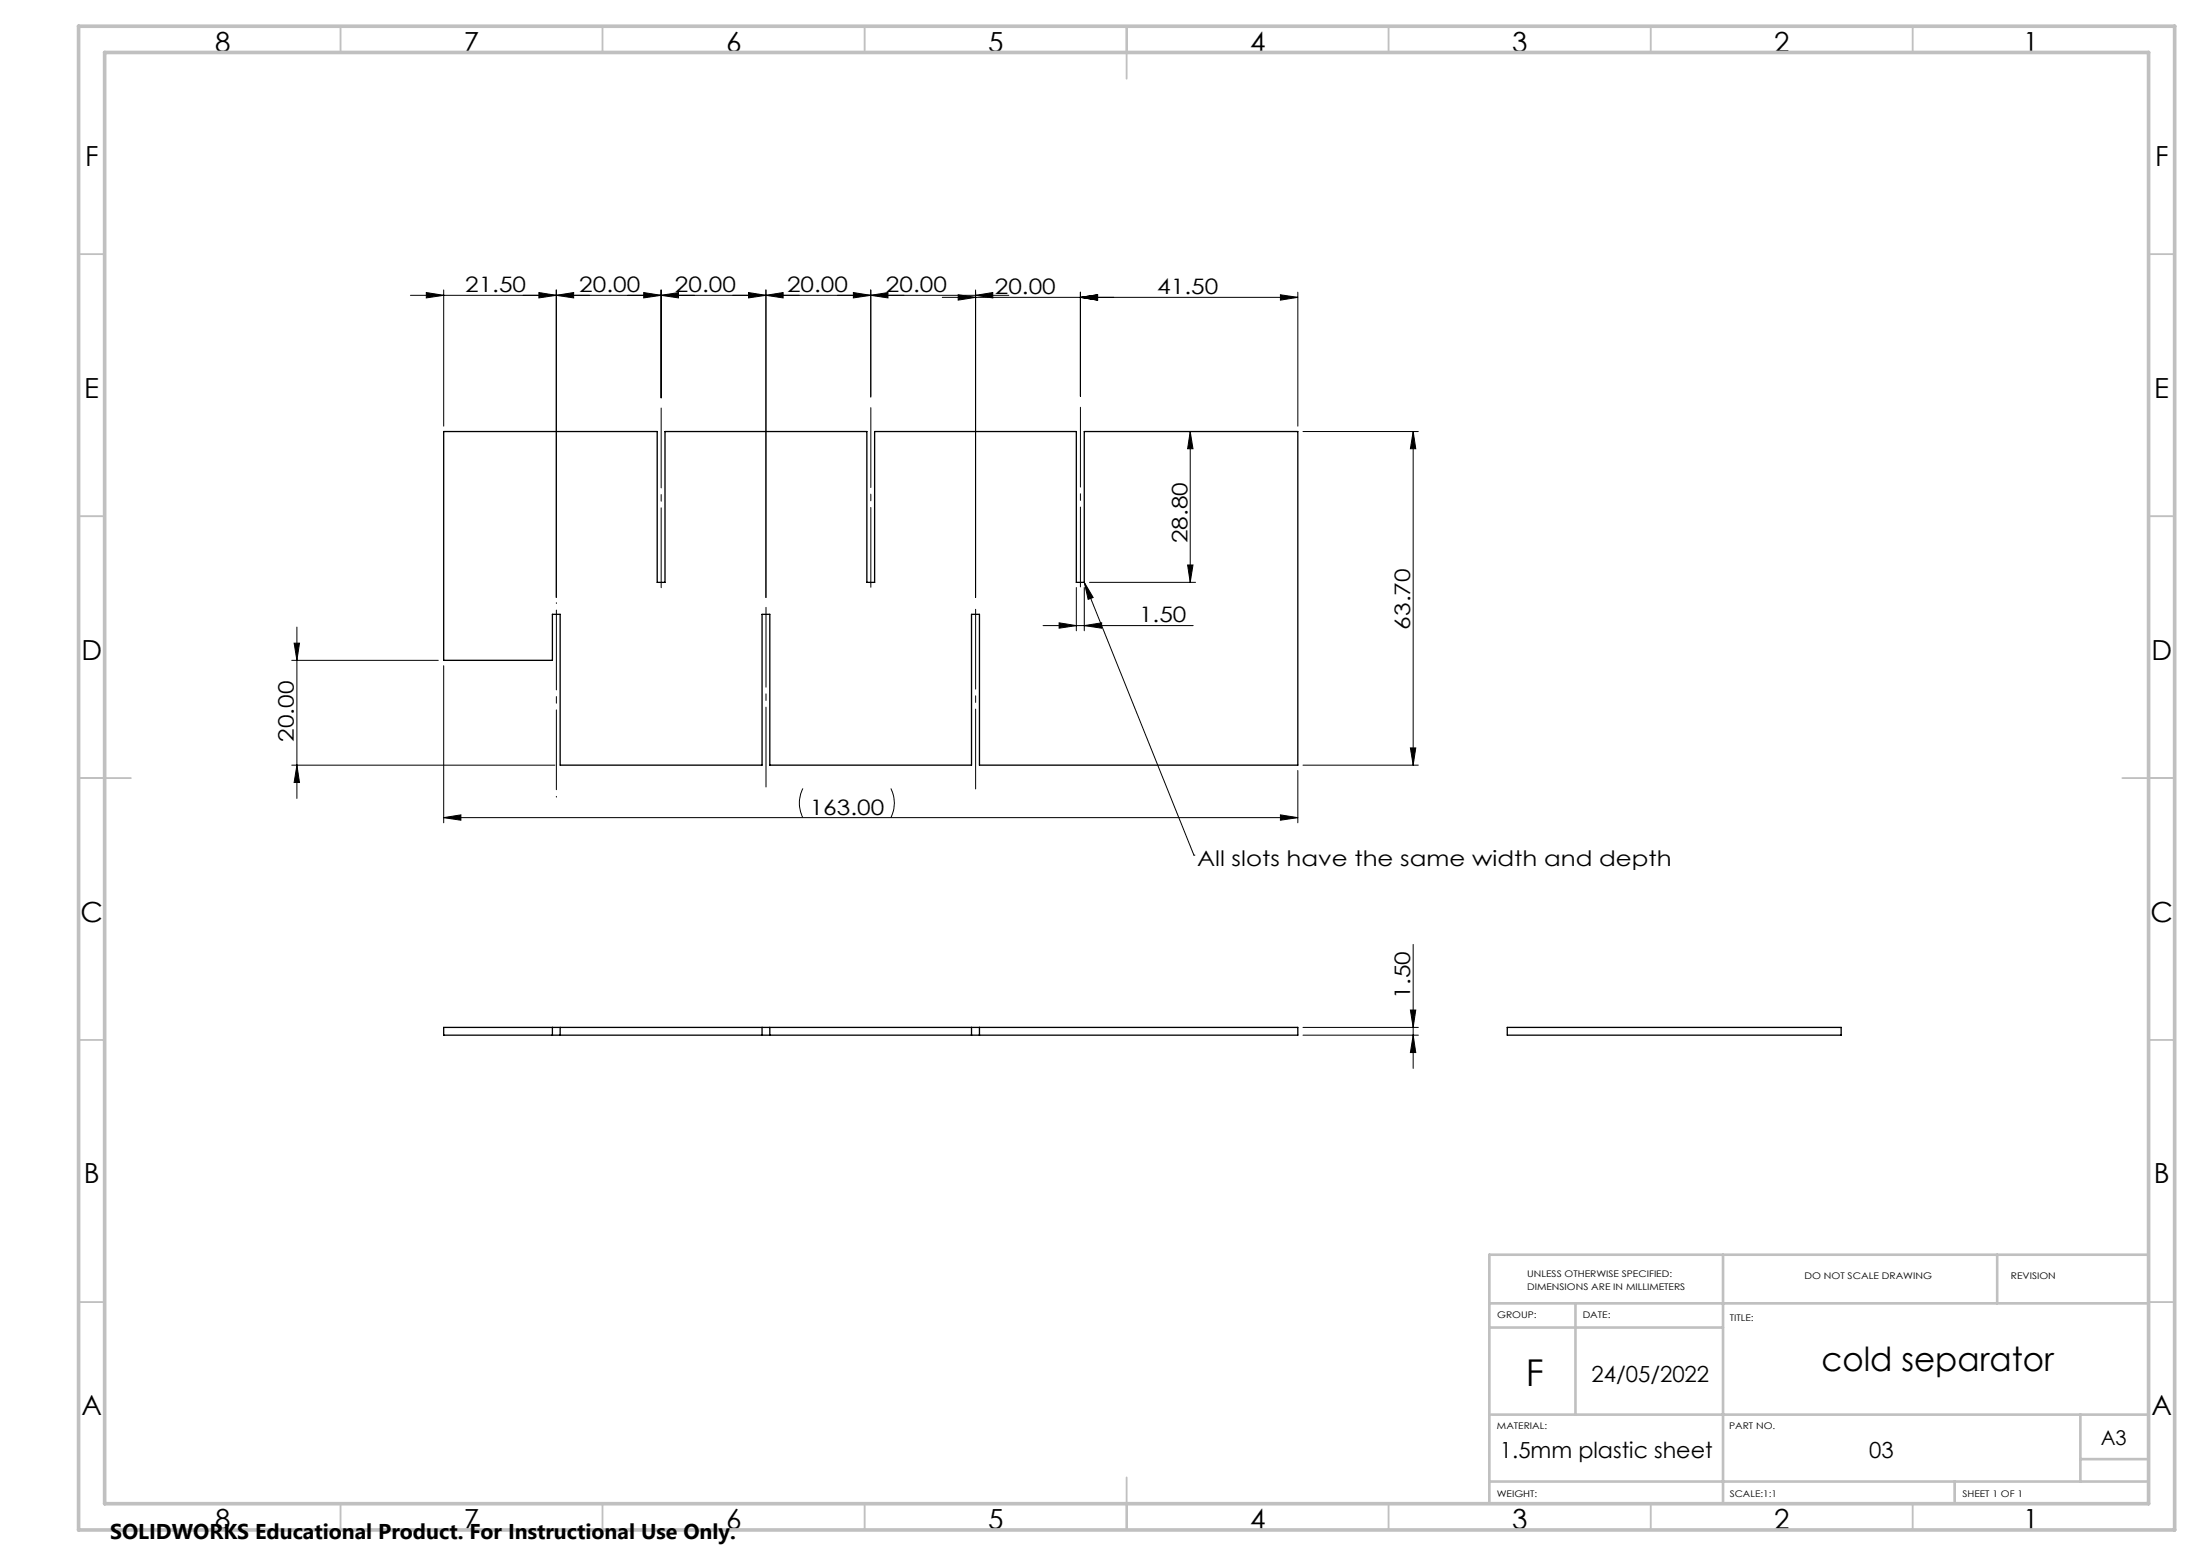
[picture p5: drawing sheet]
<svg xmlns="http://www.w3.org/2000/svg" width="420mm" height="297mm" viewBox="0 0 420 297" stroke-linecap="round" stroke-linejoin="round" font-family="sans-serif">
<g fill="none" stroke="#000" stroke-width=".19">
<path d="M81.4 55.8l3.3 .6-3.3 .5zM84.7 55.3v26M102.8 55.8l3.4 .6-3.4 .5zM106.2 56.4l3.3-.6v1.1zM106.2 55.3v58.7M122.8 55.8l3.4 .6-3.4 .5zM126.2 56.4l3.3-.6v1.1zM126.2 55.3v20.6M142.8 55.8l3.4 .6-3.4 .5zM146.2 56.4l3.2-.6v1.1zM146.2 55.3v58.7M162.8 55.8l3.4 .6-3.4 .5z"/>
<path d="M166.2 55.3v20.5M166.2 56.4l3.2-.6v1.1zM179.8 56.8h67.8M182.8 56.3l3.4 .5-3.4 .5zM186.2 56.4l3.2-.6v1.1zM186.2 55.3v58.7M192.5 56.4h-114.2M206.2 56.8l3.2-.5v1zM206.2 55.8v19.8M244.3 56.3l3.3 .5-3.3 .5zM247.6 55.8v25.5M227.1 82.4v28.8"/>
<path d="M227.1 82.4l.5 3.3h-1zM248.6 82.4h22.1M269.7 82.4v63.6M269.7 82.4l.5 3.3h-1.1zM56.7 119.7v32.7M199 119.4h28.7M202.1 118.9l3.3 .5-3.3 .5zM205.4 112.1v8.3M206.9 111.2l20.9 52M206.9 111.2l1.7 2.8-1 .4zM206.9 119.4l3.3-.5v1zM206.9 112.1v8.3"/>
<path d="M207.9 111.2h20.2M226.6 107.8h1l-.5 3.4zM55.7 126h27.9M56.1 122.8h1.1l-.5 3.2zM84.7 127.1v30M55.7 146h50.2M56.7 146l.5 3.4h-1.1zM84.7 156.1l3.2-.6v1.1zM84.7 156.1h162.9M153.2 150.5a6.1 6.1 0 0 0 0 5.6M170 150.5a6.1 6.1 0 0 1 0 5.6M244.3 155.5l3.3 .6-3.3 .5z"/>
<path d="M247.6 147.1v10M248.6 146h22.1M269.1 142.8h1.1l-.5 3.2zM227.8 163.2h.1M248.6 196.1h22.1M248.6 197.6h22.1M269.1 192.8h1.1l-.5 3.3zM269.7 180.3v23.6M269.7 197.6l.5 3.3h-1.1z"/>
</g>
<path d="M206.2 76.6v36.5" fill="none" stroke="#000" stroke-width=".19" stroke-dasharray="15.2 1.3 1.3 1.3" stroke-dashoffset="-1.1"/>
<path d="M186.2 115v36.8" fill="none" stroke="#000" stroke-width=".19" stroke-dasharray="15.2 1.3 1.3 1.3" stroke-dashoffset="-1.3"/>
<path d="M126.2 76.9v36.2M166.2 76.8v36.3" fill="none" stroke="#000" stroke-width=".19" stroke-dasharray="15.2 1.3 1.3 1.3" stroke-dashoffset="-1"/>
<path d="M146.2 115v36.1" fill="none" stroke="#000" stroke-width=".19" stroke-dasharray="15.2 1.3 1.3 1.3" stroke-dashoffset="-.9"/>
<path d="M106.2 115v37.1" fill="none" stroke="#000" stroke-width=".19" stroke-dasharray="15.2 1.3 1.3 1.3" stroke-dashoffset="-1.4"/>
<g fill="none" stroke="#c0c0c0" stroke-width=".35">
<path d="M65 5v5M115 5v5M165 5v5M215 5v10M265 5v5M315 5v5M365 5v5M15 48.5h5M410 48.5h5M15 98.5h5M410 98.5h5M15 148.5h10"/>
<path d="M405 148.5h10M15 198.5h5M410 198.5h5M15 248.5h5M410 248.5h5M65 287v5M115 287v5M165 287v5M215 282v10M265 287v5M315 287v5M365 287v5"/>
</g>
<path d="M328.8 239.5v47.5M381.1 239.5v9.3M410 239.5h-125.8v47.5M284.2 248.8h125.8M284.2 253.4h44.6M300.6 248.8v21.2M284.6 270h125.4M397 270v12.8M397 278.5h13M284.2 282.8h125.8M373 282.8v4.2" fill="none" stroke="#c0c0c0" stroke-width=".5"/>
<path d="M15 5h400v287h-400zM20 10h390v277h-390z" fill="none" stroke="#c0c0c0" stroke-width=".7"/>
<g fill="#000">
<path d="M206.9 111.2l1.7 2.8-1 .4z"/>
<path d="M106.2 56.4l3.3-.6v1.1zM81.4 55.8l3.3 .6-3.3 .5z"/>
<path d="M166.2 56.4l3.2-.6v1.1zM142.8 55.8l3.4 .6-3.4 .5z"/>
<path d="M244.3 56.3l3.3 .5-3.3 .5zM206.2 56.8l3.2-.5v1zM206.2 56.8l3.2-.5v1zM182.8 56.3l3.4 .5-3.4 .5zM186.2 56.4l3.2-.6v1.1zM162.8 55.8l3.4 .6-3.4 .5zM146.2 56.4l3.2-.6v1.1zM122.8 55.8l3.4 .6-3.4 .5zM126.2 56.4l3.3-.6v1.1zM102.8 55.8l3.4 .6-3.4 .5zM244.3 155.5l3.3 .6-3.3 .5zM84.7 156.1l3.2-.6v1.1zM206.9 119.4l3.3-.5v1zM202.1 118.9l3.3 .5-3.3 .5z"/>
<path d="M269.1 192.8h1.1l-.5 3.3zM269.7 197.6l.5 3.3h-1.1zM269.7 82.4l.5 3.3h-1.1zM269.1 142.8h1.1l-.5 3.2zM56.1 122.8h1.1l-.5 3.2zM56.7 146l.5 3.4h-1.1zM227.1 82.4l.5 3.3h-1zM226.6 107.8h1l-.5 3.4z"/>
</g>
<path d="M84.7 82.4h40.7v28.8h1.5v-28.8h38.5v28.8h1.5v-28.8h38.5v28.8h1.5v-28.8h40.7v63.6h-60.7v-28.7h-1.5v28.7h-38.5v-28.7h-1.5v28.7h-38.5v-28.7h-1.5v8.7h-20.7zM84.7 196.1h162.9v1.5h-162.9zM105.4 196.1v1.5M106.9 196.1v1.5M145.4 196.1v1.5M146.9 196.1v1.5M185.4 196.1v1.5M186.9 196.1v1.5M287.6 196.1h63.7v1.5h-63.7z" fill="none" stroke="#000" stroke-width=".25"/>
<text font-size="7.1" x="291.2" y="264.6">F</text>
<text font-size="6.3" x="347.6" y="261.6">cold separator</text>
<g font-size="5.3">
<text x="41" y="9.9">8</text>
<text x="88.5" y="9.9">7</text>
<text x="138.5" y="9.9">6</text>
<text x="188.5" y="9.9">5</text>
<text x="238.5" y="9.9">4</text>
<text x="288.5" y="9.9">3</text>
<text x="338.5" y="9.9">2</text>
<text x="386" y="9.9">1</text>
<text x="16.2" y="31.7">F</text>
<text x="411.2" y="31.7">F</text>
<text x="16.1" y="75.9">E</text>
<text x="411.1" y="75.9">E</text>
<text x="15.5" y="125.9">D</text>
<text x="410.5" y="125.9">D</text>
<text x="15.4" y="175.9">C</text>
<text x="410.4" y="175.9">C</text>
<text x="16" y="225.9">B</text>
<text x="411" y="225.9">B</text>
<text x="15.5" y="270.2">A</text>
<text x="410.5" y="270.2">A</text>
<text x="41" y="291.9">8</text>
<text x="88.5" y="291.9">7</text>
<text x="138.5" y="291.9">6</text>
<text x="188.5" y="291.9">5</text>
<text x="238.5" y="291.9">4</text>
<text x="288.5" y="291.9">3</text>
<text x="338.5" y="291.9">2</text>
<text x="386" y="291.9">1</text>
</g>
<g font-size="4.2">
<text x="303.7" y="263.7">24/05/2022</text>
<text x="286.2" y="278.3">1.5mm plastic sheet</text>
<text x="356.7" y="278.3">03</text>
</g>
<g font-size="4.1">
<text x="88.8" y="55.8">21.50</text>
<text x="110.5" y="55.8">20.00</text>
<text x="128.8" y="55.8">20.00</text>
<text x="150.2" y="55.8">20.00</text>
<text x="169.1" y="55.8">20.00</text>
<text x="189.8" y="56.2">20.00</text>
<text x="220.8" y="56.2">41.50</text>
<text x="226.6" y="103.7" transform="rotate(-90 226.6 103.7)">28.80</text>
<text x="217.4" y="118.8">1.50</text>
<text x="269.1" y="120.2" transform="rotate(-90 269.1 120.2)">63.70</text>
<text x="56.1" y="141.6" transform="rotate(-90 56.1 141.6)">20.00</text>
<text x="154.5" y="155.5">163.00</text>
<text x="228.4" y="165.4">All slots have the same width and depth</text>
<text x="269.1" y="190.6" transform="rotate(-90 269.1 190.6)">1.50</text>
<text x="21" y="293.7">SOLIDWORKS Educational Product. For Instructional Use Only.</text>
</g>
<text font-size="3.9" x="400.9" y="275.8">A3</text>
<g font-size="1.7">
<text x="291.4" y="243.7">UNLESS OTHERWISE SPECIFIED:</text>
<text x="344.3" y="244.1">DO NOT SCALE DRAWING</text>
<text x="383.7" y="244.1">REVISION</text>
<text x="285.7" y="251.5">GROUP:</text>
<text x="291.4" y="246.2">DIMENSIONS ARE IN MILLIMETERS</text>
<text x="302" y="251.5">DATE:</text>
<text x="330.1" y="252.1">TITLE:</text>
<text x="285.6" y="272.7">MATERIAL:</text>
<text x="330" y="272.7">PART NO.</text>
<text x="285.6" y="285.7">WEIGHT:</text>
<text x="330.1" y="285.8">SCALE:1:1</text>
<text x="374.5" y="285.8">SHEET 1 OF 1</text>
</g>
</svg>
